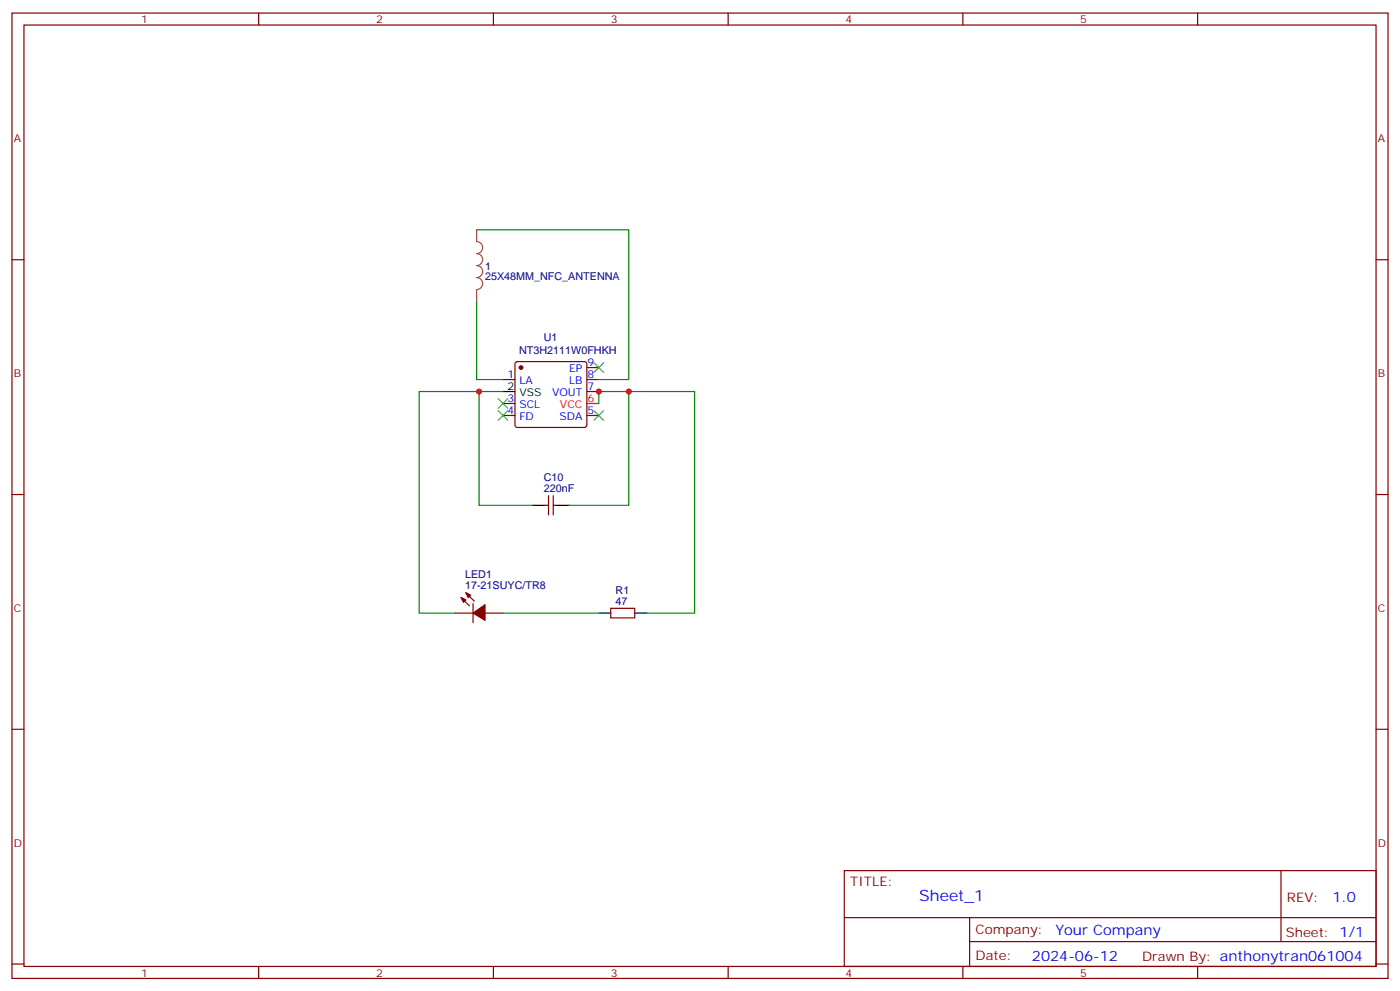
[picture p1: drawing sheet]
<svg xmlns="http://www.w3.org/2000/svg" width="412mm" height="292mm" viewBox="0 0 412 292" stroke-linecap="round" stroke-linejoin="round" font-family="sans-serif">
<g fill="none" stroke="#870000" stroke-width=".35">
<path d="M3.5 3.8h405.4v284.4h-405.4zM7.1 7.4h398.2v277.3h-398.2zM76.2 3.8v3.6M145.3 3.8v3.6M214.5 3.8v3.6M283.6 3.8v3.6M352.8 3.8v3.6M3.5 76.5h3.6M405.3 76.5h3.6M148.2 111.8h3.5M148.2 118.9h3.5M151.9 106.7l.5-.2h19.8l.5 .2 .2 .5v18l-.3 .5-.4 .2h-19.8l-.5-.2-.2-.5v-18z"/>
<path d="M172.9 108.3h3.5M172.9 111.8h3.5M172.9 115.3h3.5M148.2 122.4h3.5M172.9 122.4h3.5M3.5 145.7h3.6M160.5 148.8h1.1M161.6 146v5.7M163 146v5.7M163 148.8h1M405.3 145.7h3.6M135.8 176l2.5 2.5"/>
<path d="M137.2 174.6l2.5 2.5M139.3 177.8v5.6M179.9 179.2h7.1v2.8h-7.1zM134.1 180.6h5.2M142.9 180.6h5.3M3.5 214.8h3.6M405.3 214.8h3.6M248.7 256.4h156.6v28.3h-156.6zM377.3 256.5v20.8M248.7 270.3h156.5M285.6 277.3h119.6M285.6 270.3v14.1"/>
<path d="M3.5 284h3.6M76.2 284.7v3.5M145.3 284.7v3.5M214.5 284.7v3.5M283.6 284.7v3.5M352.8 284.7v3.5M405.3 284h3.6"/>
</g>
<path d="M172.9 118.9h3.5" fill="none" stroke="#f00" stroke-width=".35"/>
<path d="M148.2 115.3h3.5M157 148.8h3.5M164 148.8h3.6M176.4 180.6h3.5M187 180.6h3.5" fill="none" stroke="#000" stroke-width=".35"/>
<g fill="#870000" stroke="#870000" stroke-width=".35">
<path d="M135.8 176l1.4 .7-.7 .7z"/>
<path d="M137.2 174.6l1.4 .7-.7 .7z"/>
<path d="M139.3 180.6l3.6-2.5v4.6z"/>
<circle cx="153.5" cy="108.3" r=".53"/>
</g>
<path d="M140.4 67.7v3.5a1.76 1.76 0 0 1 1.8 1.7 1.76 1.76 0 0 1-1.8 1.8 1.76 1.76 0 0 1 1.8 1.8 1.76 1.76 0 0 1-1.8 1.7 1.76 1.76 0 0 1 1.8 1.8 1.76 1.76 0 0 1-1.8 1.8 1.76 1.76 0 0 1 1.8 1.7 1.76 1.76 0 0 1-1.8 1.8M140.4 85.4v3.5" fill="none" stroke="#a64a4a" stroke-width=".35"/>
<path d="M140.4 67.7h44.8v44.1h-8.8M140.4 88.9v22.9h7.8M141.1 115.3h-17.6v65.3h10.6M148.2 115.3h-7.1v33.5h15.9M176.4 118.9v-3.6h8.8v33.5h-17.6M185.2 115.3h19.4v65.3h-14.1M148.2 180.6h28.2" fill="none" stroke="#008700" stroke-width=".35"/>
<path d="M146.8 117.4l2.8 2.9M149.6 117.4l-2.8 2.9M175 106.9l2.8 2.8M177.8 106.9l-2.8 2.8M146.8 121l2.8 2.8M149.6 121l-2.8 2.8M175 121l2.8 2.8M177.8 121l-2.8 2.8" fill="none" stroke="#3c3" stroke-width=".35"/>
<g fill="#c00">
<circle cx="176.4" cy="115.3" r=".88"/>
<circle cx="185.2" cy="115.3" r=".88"/>
<circle cx="141.1" cy="115.3" r=".88"/>
</g>
<text font-size="4.6" fill="#00f" x="270.8" y="265.5">Sheet_1</text>
<g font-size="4.2" fill="#00f">
<text x="392.5" y="265.7">1.0</text>
<text x="310.9" y="275.3">Your Company</text>
<text x="304" y="283.1">2024-06-12</text>
</g>
<g font-size="3.9" fill="#800">
<text x="250.5" y="261">TITLE:</text>
<text x="379.1" y="265.7">REV:</text>
<text x="287.4" y="275.2">Company:</text>
<text x="378.7" y="275.8">Sheet: 1/1</text>
<text x="287.4" y="282.9">Date:</text>
<text x="336.4" y="283">Drawn By: anthonytran061004</text>
</g>
<g font-size="3.2" fill="#800">
<text x="41.6" y="6.8">1</text>
<text x="110.8" y="6.8">2</text>
<text x="179.9" y="6.8">3</text>
<text x="249.1" y="6.8">4</text>
<text x="318.2" y="6.8">5</text>
<text x="4.1" y="41.9">A</text>
<text x="405.9" y="41.9">A</text>
<text x="4.1" y="111.1">B</text>
<text x="405.9" y="111.1">B</text>
<text x="4.1" y="180.2">C</text>
<text x="405.9" y="180.2">C</text>
<text x="4.1" y="249.4">D</text>
<text x="405.9" y="249.4">D</text>
<text x="41.6" y="287.7">1</text>
<text x="110.8" y="287.7">2</text>
<text x="179.9" y="287.7">3</text>
<text x="249.1" y="287.7">4</text>
<text x="318.2" y="287.7">5</text>
</g>
<g font-size="3.2" fill="#000080">
<text x="142.9" y="82.6">25X48MM_NFC_ANTENNA</text>
<text x="142.9" y="79.4">1</text>
<text x="160.2" y="100.4">U1</text>
<text x="152.9" y="104.2">NT3H2111W0FHKH</text>
<text x="160.2" y="141.8">C10</text>
<text x="160.2" y="145">220nF</text>
<text x="137" y="173.5">17-21SUYC/TR8</text>
<text x="137" y="170.3">LED1</text>
<text x="181.3" y="178.1">47</text>
<text x="181.3" y="174.9">R1</text>
</g>
<g font-size="3.2" fill="#00f">
<text x="173" y="107.9">9</text>
<text x="149.5" y="111.4">1</text>
<text x="153" y="113.2">LA</text>
<text x="167.6" y="113.2">LB</text>
<text x="167.6" y="109.7">EP</text>
<text x="173" y="111.4">8</text>
<text x="149.5" y="118.5">3</text>
<text x="162.6" y="116.7">VOUT</text>
<text x="173" y="115">7</text>
<text x="149.5" y="122">4</text>
<text x="153" y="123.8">FD</text>
<text x="153" y="120.3">SCL</text>
<text x="164.8" y="123.8">SDA</text>
<text x="173" y="122">5</text>
</g>
<g font-size="3.2">
<text x="149.5" y="115">2</text>
<text x="153" y="116.7">VSS</text>
</g>
<g font-size="3.2" fill="#f00">
<text x="173" y="118.5">6</text>
<text x="165" y="120.3">VCC</text>
</g>
</svg>
